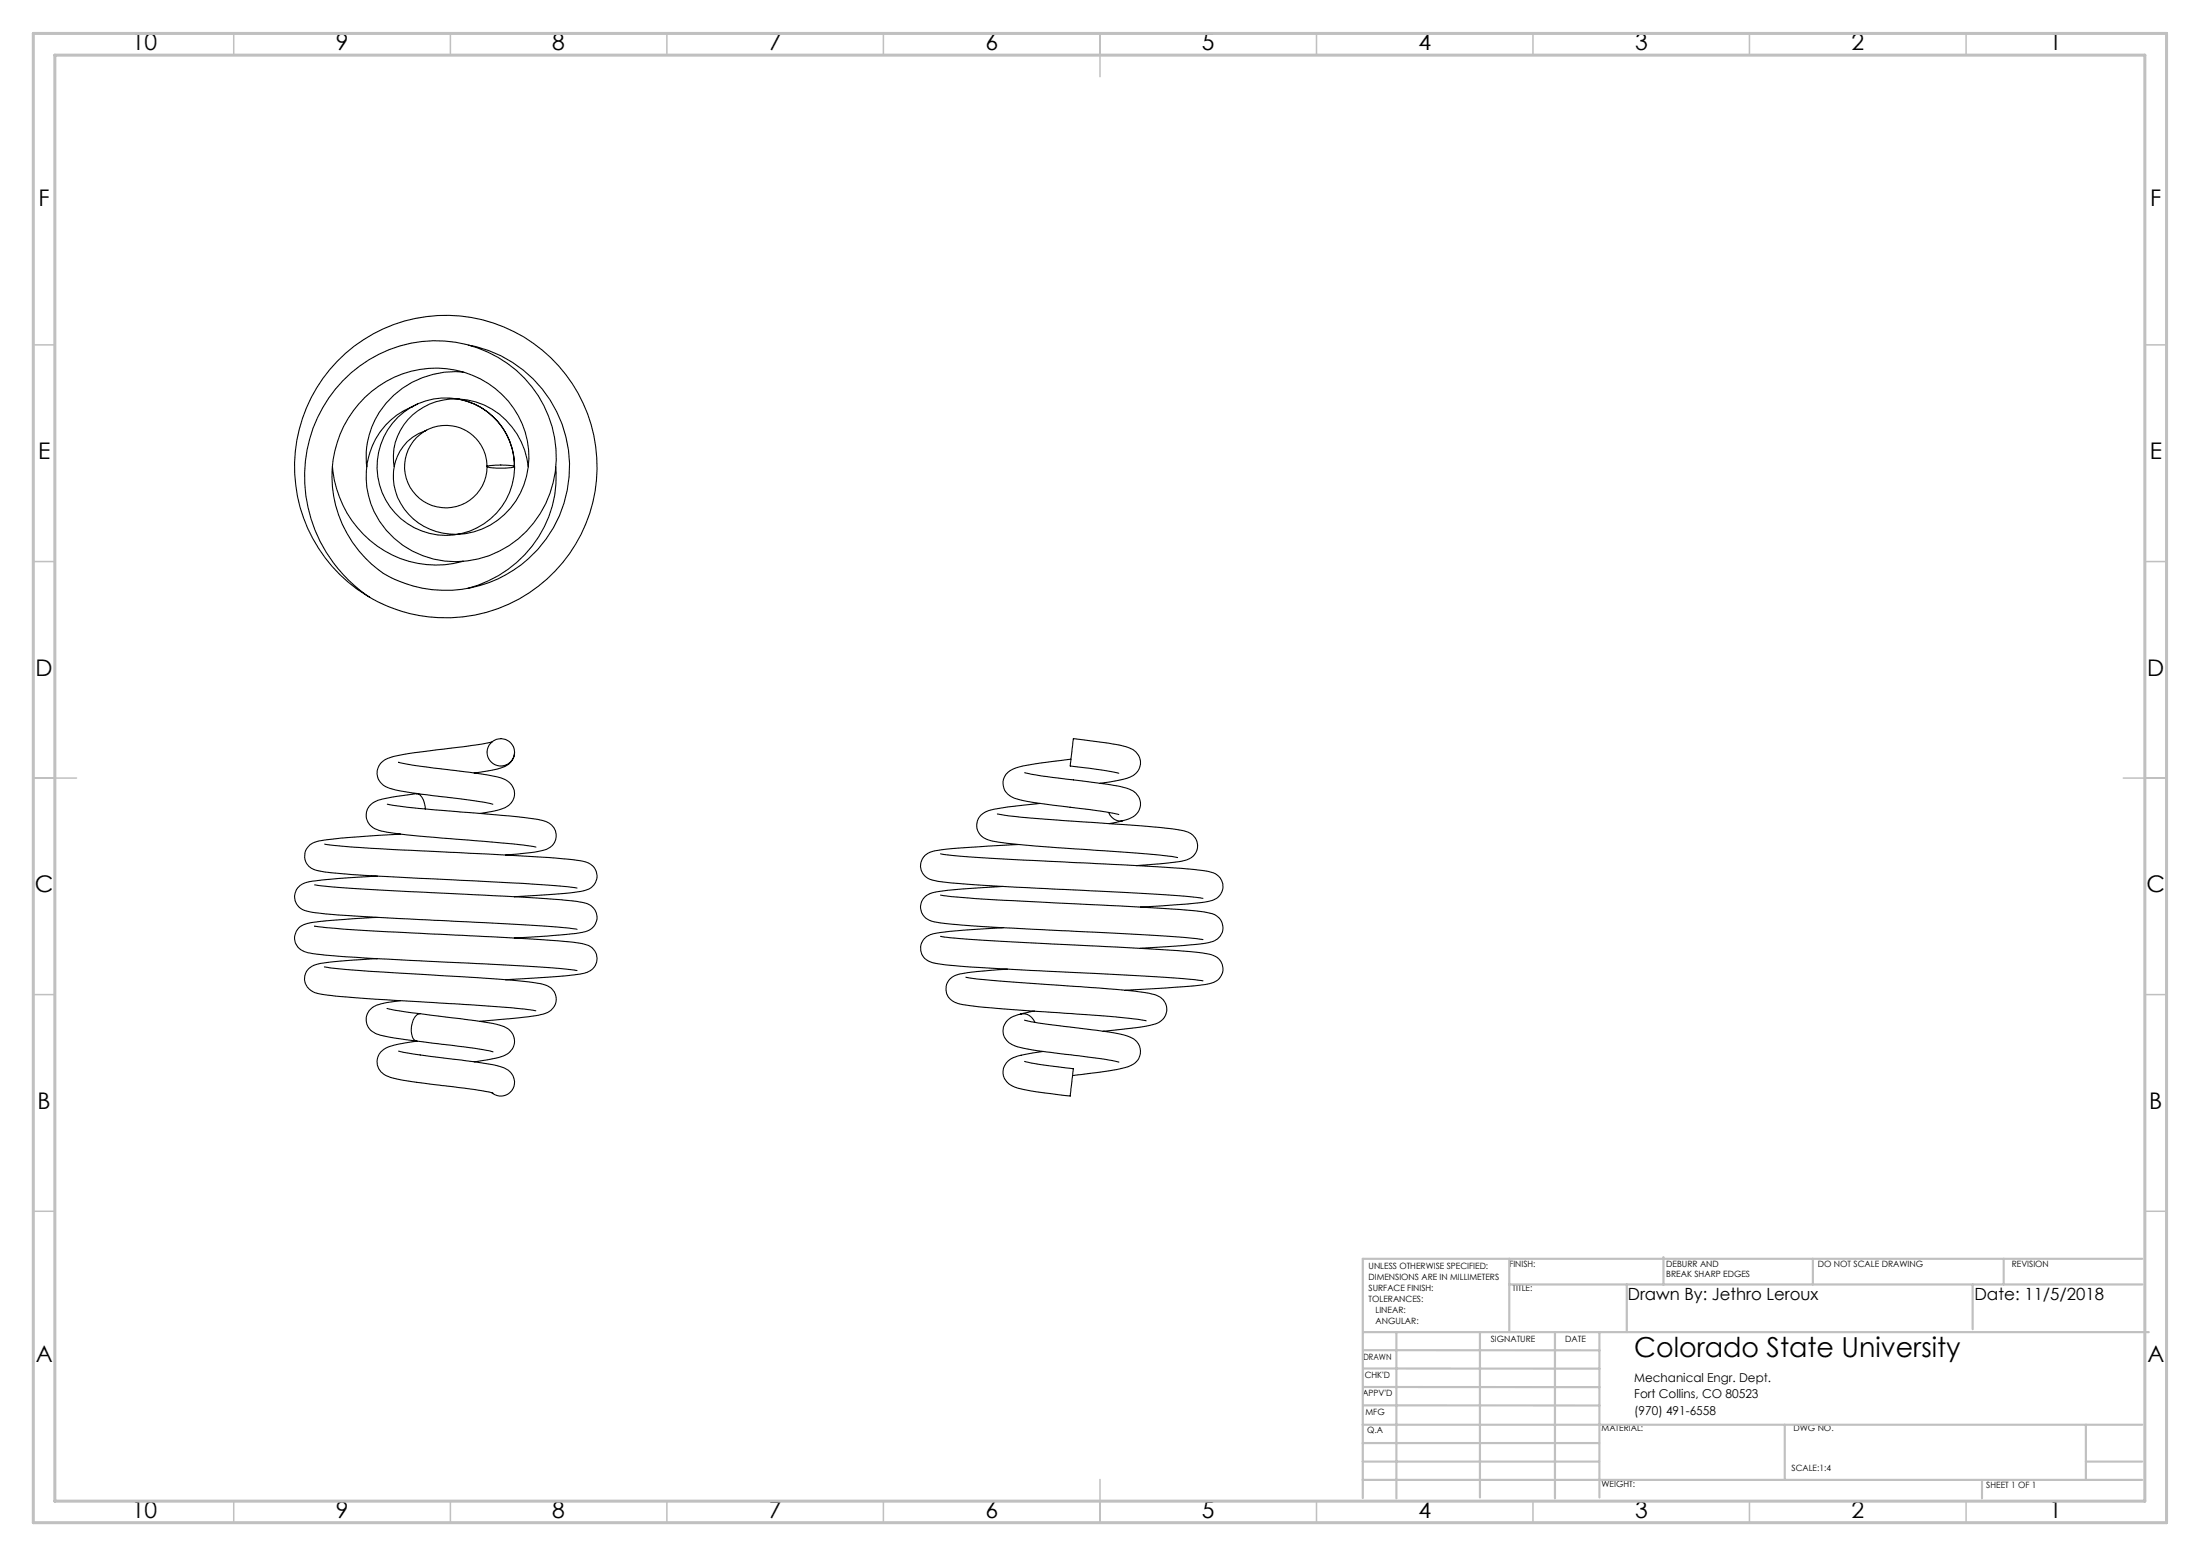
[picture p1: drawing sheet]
<svg xmlns="http://www.w3.org/2000/svg" width="508mm" height="359mm" viewBox="0 0 508 359" stroke-linecap="round" stroke-linejoin="round" font-family="sans-serif">
<g fill="none" stroke="#c0c0c0" stroke-width=".35">
<path d="M54 7.7v5M104 7.7v5M154 7.7v5M204 7.7v5M254 7.7v10M304 7.7v5M354 7.7v5M404 7.7v5M454 7.7v5M7.7 79.6h5M495.3 79.6h5M7.7 129.6h5"/>
<path d="M495.3 129.6h5M7.7 179.6h10M490.3 179.6h10M7.7 229.6h5M495.3 229.6h5M7.7 279.6h5M495.3 279.6h5M54 346.6v4.9M104 346.6v4.9M154 346.6v4.9M204 346.6v4.9M254 341.6v9.9"/>
<path d="M304 346.6v4.9M354 346.6v4.9M404 346.6v4.9M454 346.6v4.9"/>
</g>
<g fill="none" stroke="#c0c0c0" stroke-width=".5">
<path d="M348.5 290.6v16.9M348.5 296.5h146.2M375.6 296.5v11M384.1 290.2v6.4M418.6 290.6v5.9M455.5 296.5v10.4M462.7 290.6v5.9M494.7 290.6h-180v55.3M314.7 307.5h181.5M314.7 315.9l54.6 .1M314.7 311.7h54.6M322.4 307.7v38.2"/>
<path d="M341.7 307.5v38.2M359.1 307.7v38.2M369.3 307.5v38.2M314.6 337.4h54.7M314.6 333.2h54.7M314.6 328.9h180.1M314.7 324.4l54.6 .1M314.7 320.2h54.6M412.1 328.9v12.8M481.6 337.4h13.1M481.6 328.9v12.8M314.6 341.7h180.1"/>
<path d="M457.7 341.7v4.2"/>
</g>
<path d="M7.7 7.7h492.6v343.8h-492.6zM12.7 12.7h482.6v333.9h-482.6z" fill="none" stroke="#c0c0c0" stroke-width=".7"/>
<g fill="none" stroke="#000" stroke-width=".25">
<path d="M108.2 79.7a28.5 28.5 0 0 1 21.5 38.1 28.5 28.5 0 0 1-41.3 14.5 26.6 26.6 0 0 1-5.6-39 22.8 22.8 0 0 1 34.6-.7 19 19 0 0 1-2.5 27.5 15.3 15.3 0 0 1-21.6-2.6 11.8 11.8 0 0 1 1.9-16.5l1.4-.9 1.9-.8M95 94a17.7 17.7 0 0 0-8.6 24.1 21.4 21.4 0 0 0 31.1 7.9 25.1 25.1 0 0 0 5.3-36.7 28.9 28.9 0 0 0-43.6-1.4 32.8 32.8 0 0 0 2.7 47.3 31.6 31.6 0 0 0 22.2 7.4 34.9 34.9 0 0 0 31.5-47.4 34.9 34.9 0 0 0-55.3-14.1 34.9 34.9 0 0 0 5 56.8M95 94h.1M96.5 93.2l-1.5 .8M105.6 92.1a15.7 15.7 0 0 1 13.2 15.6M106.9 85.9a20.1 20.1 0 0 0-22.3 21.1l.1 .7M76.8 107.7a24.2 24.2 0 0 0 27.9 22.4l2.2-.5M91.1 107.7a13.6 13.6 0 0 1 12.6-15.6 17.2 17.2 0 0 1 18.3 15.6M112.5 107.5a9.5 9.5 0 0 1-13.8 8.8 9.5 9.5 0 0 1-1.4-16.2 9.5 9.5 0 0 1 15.1 6.2l.1 1.4M112.5 107.7a14.5 14.5 0 0 1 6.3 0 13.1 13.1 0 0 1-6.3 0zM118.8 107.1a15.9 15.9 0 0 1-22.4 15 15.9 15.9 0 0 1-3.7-26.6 15.9 15.9 0 0 1 25.6 8.3l.5 3.9M118.8 107.7v.4"/>
<path d="M128.3 107.7a26.7 26.7 0 0 1-20.2 28.1M92.1 176h-.1a248.6 248.6 0 0 0 19.1 2.7 13.6 13.6 0 0 1 6.4 1.9 3.6 3.6 0 0 1 1.1 3.7 3.6 3.6 0 0 1-3 2.5l-4.8 1M113.6 171.3l-5.8 1-9.5 1.2a31.4 31.4 0 0 0-9.4 1.9 3.6 3.6 0 0 0-1.8 3.7 3.6 3.6 0 0 0 2.9 2.9l.5 .1a219.7 219.7 0 0 0 18.4 2.7l4.9 .9M118.8 174.1a4.2 4.2 0 0 1-3.8 3.4l-5.5 1M118.8 173.7v.2M236.6 178.4a175.3 175.3 0 0 0 16.5 2.3l4.4 .7a9.2 9.2 0 0 1 4.8 1.7 3.6 3.6 0 0 1 .8 3.7 3.6 3.6 0 0 1-2.9 2.4 3 3 0 0 1-4.2-1.6M247.3 175.3l-2.9 .3a51.8 51.8 0 0 0-10.5 1.9 3.6 3.6 0 0 0-2.3 3.8 3.6 3.6 0 0 0 3.1 3.1 167.4 167.4 0 0 0 18.3 2.7l5.3 1M258.3 178.5l-4-.7-7.2-1 .7-6.2a62.3 62.3 0 0 1 13.1 2.1 3.5 3.5 0 0 1 2.5 3.4 3.5 3.5 0 0 1-2.6 3.4l-3.1 .8-3.7 .5M75 194.9a296.3 296.3 0 0 0 26.5 1.7l2.6 .2a434 434 0 0 1 30.1 2 3.6 3.6 0 0 1 3.3 5 4.4 4.4 0 0 1-4 2.1l-3.6 .4-11.1 .7M89.4 185.7a296.8 296.8 0 0 0 24.5 2.4l3.8 .3a35.1 35.1 0 0 1 8.7 1.4 3.4 3.4 0 0 1 1.9 3.8 3.4 3.4 0 0 1-3.2 2.8l-2.3 .4-6.1 .6M92.5 192.6l-13.8 .9-4.4 .6a3.8 3.8 0 0 0-3.9 4.3 3.9 3.9 0 0 0 3.9 2.8 511 511 0 0 0 35.4 2.2 296.4 296.4 0 0 1 23.4 1.6h.1M96.2 183.2h.2"/>
<path d="M96.2 183.2l-3.3 .5a21.4 21.4 0 0 0-6.6 1.5 3.5 3.5 0 0 0-1.7 3.7 3.5 3.5 0 0 0 2.9 2.8 154.4 154.4 0 0 0 20.8 2.3 127.3 127.3 0 0 1 15.5 1.6M96.3 183.2a2.76 2.76 0 0 1 1.8 2.5l.1 1.1M217.2 197.1a192.2 192.2 0 0 0 21.2 1.5l10.3 .6a468.6 468.6 0 0 1 30 1.9 3.7 3.7 0 0 1 3.6 4.4 4 4 0 0 1-4 2.7l-4 .5-11 .7M230.3 187.9a299.5 299.5 0 0 0 25.1 2.2l13.6 1.1a18.2 18.2 0 0 1 5.7 1.1 3.4 3.4 0 0 1 1.7 3.7 3.4 3.4 0 0 1-3.1 2.7l-4 .6-6.9 .5M235.2 195l-16.3 1a9.8 9.8 0 0 0-4.9 1.2 3.4 3.4 0 0 0-1.3 3.6 3.4 3.4 0 0 0 3 2.5l.4 .1a370 370 0 0 0 31.1 2l1.5 .1a377.1 377.1 0 0 1 29 1.9h.1M240.2 185.5l-.7 .1a55.4 55.4 0 0 0-11.6 1.7 3.4 3.4 0 0 0-2.4 3.5 3.4 3.4 0 0 0 2.9 3.2l.4 .1a264.7 264.7 0 0 0 26.3 2.3l11.2 .9 5.6 .7M259.3 189.5l-3.2 .6M72.6 213.8a217 217 0 0 0 22.8 1.6l9.9 .5a424.1 424.1 0 0 1 29.1 1.9 3.5 3.5 0 0 1 2.7 5.6 5.1 5.1 0 0 1-3.8 1.6l-4.7 .5-11.9 .7M72.6 204.3h.1a521.3 521.3 0 0 0 34.6 2.1l16.6 .9 8 .7a7.9 7.9 0 0 1 5.2 1.7 3.5 3.5 0 0 1 .3 3.7 3.5 3.5 0 0 1-3.2 1.9l-7.9 .8-7.6 .5M87.1 202.3l-10.3 .6a21.5 21.5 0 0 0-6.9 1.1 3.3 3.3 0 0 0-1.8 3.6 3.3 3.3 0 0 0 2.9 2.8l.5 .1a295.2 295.2 0 0 0 27.2 1.9l6 .3a330.2 330.2 0 0 1 28.5 1.9M87.1 211.8l-10.4 .7a18.7 18.7 0 0 0-6.8 1.1 3.4 3.4 0 0 0-1.8 3.6 3.4 3.4 0 0 0 3 2.8l.9 .1a571.8 571.8 0 0 0 36.3 2.3 283 283 0 0 1 24.9 1.6v.1M217.2 216.2h.3a837.4 837.4 0 0 0 40.4 2.4l18.1 1.2a8.6 8.6 0 0 1 5.6 1.7 3.5 3.5 0 0 1 .4 3.7 3.5 3.5 0 0 1-3.1 2l-4 .5-15.1 .9"/>
<path d="M217.2 206.7a179.8 179.8 0 0 0 20.5 1.4l12 .6a430 430 0 0 1 28.9 1.9 3.7 3.7 0 0 1 3.7 4.6 4.6 4.6 0 0 1-4.4 2.6l-14.6 1.1M231.7 204.6l-5.9 .4a51.1 51.1 0 0 0-11 1.3 3.4 3.4 0 0 0-2.2 3.4 3.4 3.4 0 0 0 2.8 3.1l1 .1a431.9 431.9 0 0 0 31.8 2.1l3.1 .2a319.4 319.4 0 0 1 26.4 1.7h.1M231.7 214.2l-12.3 .8a14.5 14.5 0 0 0-5.1 1 3.4 3.4 0 0 0-1.7 3.8 3.4 3.4 0 0 0 3.2 2.6l.5 .1a440.1 440.1 0 0 0 29.9 1.9l4.6 .2a356.4 356.4 0 0 1 27 1.8M74.9 223.2a490.7 490.7 0 0 0 31.7 2.3l14.2 1.1a18.4 18.4 0 0 1 5.6 1 3.4 3.4 0 0 1 2 3.6 3.4 3.4 0 0 1-3 2.9l-3.4 .6-11.2 1.1M87.1 221.3l-5.5 .3a41.5 41.5 0 0 0-9.1 1.2 3.3 3.3 0 0 0-2.2 3.3 3.3 3.3 0 0 0 2.4 3.1 66.6 66.6 0 0 0 11.4 1.3l19.7 1.2a175.8 175.8 0 0 1 19.9 1.7M89.4 232.8l7.6 1.2M92.5 231l-4.1 .7a3.9 3.9 0 0 0-3.8 4.2 4.1 4.1 0 0 0 3.6 3.2l8 1.2M97 234a2.46 2.46 0 0 0-1.9 2.5 3.8 3.8 0 0 0 .8 3.7l6.4 .9a82.1 82.1 0 0 1 11.5 1.7M97 234l11.2 1.4a45.3 45.3 0 0 1 8.1 1.6 3.6 3.6 0 0 1 2.5 3.8 3.6 3.6 0 0 1-3.1 3.2l-6.2 1.1M223 225.6h.1a467.6 467.6 0 0 0 28.9 2.4l11.4 1a9.4 9.4 0 0 1 5.1 1.7 3.5 3.5 0 0 1 .6 3.7 3.5 3.5 0 0 1-3 2.2 81.9 81.9 0 0 1-11.4 1.5M232.6 223.8l-7 .5-2.9 .4a4 4 0 0 0-4.3 3.8 4 4 0 0 0 4 3.4 511.9 511.9 0 0 0 28.3 2.3l10 .9 4 .6M235.5 234.2a2.78 2.78 0 0 1 3.5 1.8"/>
<path d="M235.8 234.1a4.4 4.4 0 0 0-4.2 4.1 4.1 4.1 0 0 0 3.4 3.5l4.3 .8 15.1 1.9 4 .8M236.6 235.5a166.2 166.2 0 0 0 15.5 2.2 39.3 39.3 0 0 1 8.9 1.8 3.5 3.5 0 0 1 2.3 3.6 3.5 3.5 0 0 1-2.8 3.2 93.8 93.8 0 0 1-12.8 2M238.9 233.4l-3.2 .7M92 242.7a206.7 206.7 0 0 0 17.9 2.5l4.9 .8a4.3 4.3 0 0 1 4 3.5 3.2 3.2 0 0 1-1.6 3.2 3.2 3.2 0 0 1-3.6-.4M96.4 240.4l-1 .1a17.5 17.5 0 0 0-6.7 1.7 3.6 3.6 0 0 0-1.5 3.8 3.6 3.6 0 0 0 3 2.7l2.7 .7 9.4 1.2a82.1 82.1 0 0 1 11.5 1.8M236.6 245a88.3 88.3 0 0 0 11.2 1.7M240.9 242.7a19.7 19.7 0 0 0-7.7 1.9 3.5 3.5 0 0 0-1.5 3.6 3.5 3.5 0 0 0 2.6 2.8l3.9 .9 8.9 1.1 .8-6.3"/>
<circle cx="115.6" cy="173.7" r="3.2"/>
</g>
<text font-size="6.3" x="377.4" y="313.4">Colorado State University</text>
<g font-size="5.3">
<text x="30.4" y="11.6">10</text>
<text x="77.5" y="11.6">9</text>
<text x="127.5" y="11.6">8</text>
<text x="177.5" y="11.6">7</text>
<text x="227.5" y="11.6">6</text>
<text x="277.5" y="11.6">5</text>
<text x="327.5" y="11.6">4</text>
<text x="377.5" y="11.6">3</text>
<text x="427.5" y="11.6">2</text>
<text x="473.2" y="11.6">1</text>
<text x="8.9" y="47.6">F</text>
<text x="496.5" y="47.6">F</text>
<text x="8.8" y="106">E</text>
<text x="496.4" y="106">E</text>
<text x="8.2" y="156">D</text>
<text x="495.8" y="156">D</text>
<text x="8.1" y="206">C</text>
<text x="495.7" y="206">C</text>
<text x="8.7" y="256">B</text>
<text x="496.3" y="256">B</text>
<text x="8.2" y="314.5">A</text>
<text x="495.8" y="314.5">A</text>
<text x="30.4" y="350.4">10</text>
<text x="77.5" y="350.4">9</text>
<text x="127.5" y="350.4">8</text>
<text x="177.5" y="350.4">7</text>
<text x="227.5" y="350.4">6</text>
<text x="277.5" y="350.4">5</text>
<text x="327.5" y="350.4">4</text>
<text x="377.5" y="350.4">3</text>
<text x="427.5" y="350.4">2</text>
<text x="473.2" y="350.4">1</text>
</g>
<g font-size="3.9">
<text x="375.9" y="300">Drawn By: Jethro Leroux</text>
<text x="455.9" y="300">Date: 11/5/2018</text>
</g>
<g font-size="2.8">
<text x="377.4" y="319">Mechanical Engr. Dept.</text>
<text x="377.4" y="322.8">Fort Collins, CO 80523</text>
<text x="377.4" y="326.6">(970) 491-6558</text>
</g>
<g font-size="2">
<text x="316" y="293.1">UNLESS OTHERWISE SPECIFIED:</text>
<text x="348.5" y="292.4">FINISH:</text>
<text x="384.8" y="292.4">DEBURR AND</text>
<text x="419.7" y="292.4">DO NOT SCALE DRAWING</text>
<text x="464.5" y="292.4">REVISION</text>
<text x="316" y="295.6">DIMENSIONS ARE IN MILLIMETERS</text>
<text x="316" y="298.1">SURFACE FINISH:</text>
<text x="349.3" y="298">TITLE:</text>
<text x="384.8" y="294.9">BREAK SHARP EDGES</text>
<text x="316" y="300.6">TOLERANCES:</text>
<text x="317.6" y="303.1">LINEAR:</text>
<text x="317.6" y="305.6">ANGULAR:</text>
<text x="344.2" y="309.8">SIGNATURE</text>
<text x="361.4" y="309.8">DATE</text>
<text x="314.8" y="314">DRAWN</text>
<text x="314.6" y="322.3">APPV'D</text>
<text x="315.1" y="318.2">CHK'D</text>
<text x="315.3" y="326.6">MFG</text>
<text x="315.7" y="330.8">Q.A</text>
<text x="369.8" y="330.4">MATERIAL:</text>
<text x="414.1" y="330.4">DWG NO.</text>
<text x="413.7" y="339.5">SCALE:1:4</text>
<text x="369.8" y="343.4">WEIGHT:</text>
<text x="458.7" y="343.5">SHEET 1 OF 1</text>
</g>
</svg>
